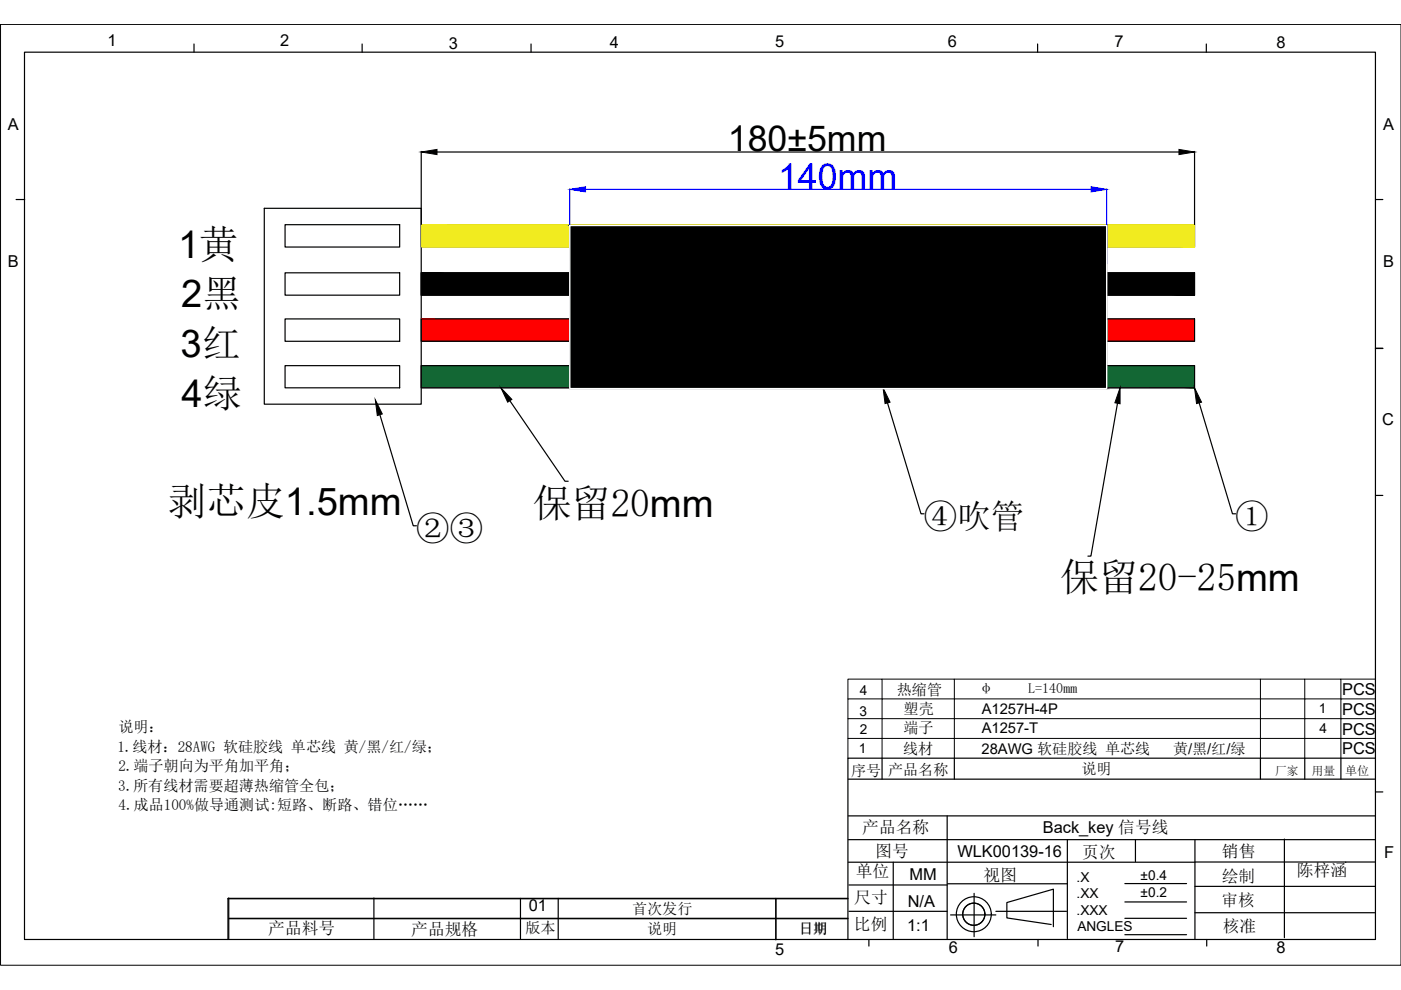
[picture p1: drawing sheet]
<svg xmlns="http://www.w3.org/2000/svg" width="297mm" height="210mm" viewBox="0 0 297 210" stroke-linecap="round" stroke-linejoin="round" font-family="sans-serif">
<!-- layer: 0 -->
<g fill="none" stroke="#000" stroke-width=".25">
<path d="M5.2 11.1h286.4v188.1h-286.4zM41.1 9.3v1.8M76.8 9.3v1.8M112.6 9.3v1.8M220 9.3v1.8M255.8 9.3v1.8M89.3 32.1v15.5M92.7 32.2h157.3M253.3 32.1v15.5M3.4 42.3h1.8M56 44.2h33.3v41.5h-33.3zM60.4 47.6h24.3v4.8h-24.3z"/>
<path d="M60.4 57.8h24.3v4.8h-24.3zM89.3 57.8h164v4.8h-164zM89.3 47.6h164v4.8h-164zM291.6 42.3h1.6M60.4 77.5h24.3v4.7h-24.3zM60.4 67.6h24.3v4.8h-24.3zM89.3 67.6h164v4.8h-164zM89.3 77.5h164v4.7h-164zM291.6 73.8h1.6M291.6 73.9h1.6M80.5 87.9l7.1 23.6h.7M108.1 85l11.7 17h.7"/>
<path d="M188.2 85.4l7.1 23.5h.6M236.9 85.5l-5.6 32.4h-.6M254.2 85.4l7.1 23.5h.7M291.6 105h1.6M179.9 178h111.7M179.9 173h111.7M179.9 165.2h111.7M187 160.8v4.4M200.8 173v26.1M202.3 160.8v4.4M226.3 178v21M240.7 178v4.7"/>
<path d="M253.4 178v21.1M267.2 160.8v4.4M272.3 177.9v20.9M276.6 160.8v4.4M284.3 160.8v4.4M291.6 160.8h-111.8v38.4M291.6 167.9h1.6M48.3 190.5h131.5M48.5 194.7h131.3M48.5 194.8h131.3M48.5 190.4v8.6M79.3 190.4v8.6"/>
<path d="M110.3 190.5v8.5M118.3 190.5v8.5M164.5 190.5v8.8M179.8 190.6h-131.5v8.6M179.9 182.8h73.5M180 187.6h20.8M180 193.2h20.8M184.2 199.2v1.4M189.4 182.8v16.3M200.9 187.4h25.4M201.5 194h9.6M206.5 189.4v9.2"/>
<path d="M211.1 193.2h15M220.1 199.2v1.4M222.9 196l-9.4-1.4v-3.2l9.8-2.9v8M238.5 187.3h13.1M238.5 191.2h13.1M238.5 194.7h13.1M238.5 198.2h13.1M253.4 182.8h38.2M253.4 187.9h38.2M253.4 193.5h38.2M255.8 199.2v1.4M285.3 182.8h.1"/>
<circle cx="206.5" cy="193.8" r="3.7"/>
<circle cx="206.5" cy="193.8" r="2.35"/>
</g>
<!-- layer: DIM -->
<path d="M.1 5.2h296.9v199.5h-296.9z" fill="none" stroke="#000" stroke-width=".21"/>
<!-- layer: 0 -->
<path d="M179.8 148.2v-4.2h7.2v4.2h-7.2v4.2M187 144h15.3v4.2h-15.3v4.2h-7.2v4.2M202.3 144h64.9v4.2h-64.9v4.2h-15.3v4.2h15.3v4.2M267.2 144h9.4v4.2h-9.4v4.2h-64.9v4.2h64.9v4.2M276.6 144h7.7v4.2h-7.7v4.2h-9.4v4.2h9.4v4.2M284.3 144h7.3M291.6 148.2h-7.3v4.2h-7.7v4.2h7.7v4.2M291.6 152.4h-7.3v4.2h7.3M179.8 160.8v-4.2h7.2v4.2" fill="none" stroke="#000" stroke-width=".21"/>
<path d="M89.3 67.6l164 4.8v-4.8zM89.3 67.6l164 4.8h-164z" fill="#f00" stroke="#f00" stroke-width=".21"/>
<path d="M89.3 77.5l164 4.7v-4.7zM89.3 77.5l164 4.7h-164z" fill="#136734" stroke="#136734" stroke-width=".21"/>
<g fill="#000" stroke="#000" stroke-width=".21">
<path d="M89.3 32.2l3.4-.5v1.1zM250 31.7l3.3 .5-3.3 .6zM79.6 84.8l1.5 3-1.1 .3zM106.2 82.2l2.3 2.5-.9 .6zM187.2 82.2l1.5 3.1-1.1 .3zM237.5 82.2v3.4l-1.1-.2zM253.3 82.2l1.4 3.1-1 .3z"/>
<path d="M120.8 47.8l113.8 34.6v-34.6zM120.8 47.8l113.8 34.6h-113.8z"/>
<path d="M89.3 57.8l164 4.8v-4.8zM89.3 57.8l164 4.8h-164z"/>
</g>
<path d="M89.3 47.6l164 4.8v-4.8zM89.3 47.6l164 4.8h-164z" fill="#f1eb1f" stroke="#f1eb1f" stroke-width=".21"/>
<path d="M120.8 40.1v15.3M124.1 40.1h107.2M234.6 40.1v15.8" fill="none" stroke="#00f" stroke-width=".25"/>
<g fill="#00f" stroke="#00f" stroke-width=".21">
<path d="M120.8 40.1l3.3-.5v1.1z"/>
<path d="M231.3 39.6l3.3 .5-3.3 .6z"/>
</g>
<path d="M120.8 47.8h113.8v34.6h-113.8z" fill="none" stroke="#fff" stroke-width=".3"/>
<g font-size="8.3">
<text x="35.5" y="109.3">剥芯皮1.5mm</text>
<text x="112.9" y="109.6">保留20mm</text>
<text x="224.7" y="125.2">保留20-25mm</text>
</g>
<g font-size="8.1">
<text x="37.7" y="54.8">1黄</text>
<text x="38.4" y="65.1">2黑</text>
<text x="38.3" y="75.6">3红</text>
<text x="38.5" y="86.2">4绿</text>
</g>
<text font-size="7.6" x="154.3" y="32.1">180±5mm</text>
<text font-size="7.6" fill="#00f" x="165" y="40">140mm</text>
<g font-size="7.1">
<text x="195.9" y="111.9">④吹管</text>
<text x="261.9" y="111.9">①</text>
<text x="88.3" y="114.4">②③</text>
</g>
<g font-size="3.6">
<text x="182.8" y="176.5">产品名称</text>
<text x="181.4" y="186">单位</text>
<text x="185.6" y="181.8">图号</text>
<text x="229.4" y="182">页次</text>
<text x="259.1" y="181.6">销售</text>
<text x="275" y="185.7">陈梓涵</text>
<text x="181.1" y="191.5">尺寸</text>
<text x="208.5" y="186.9">视图</text>
<text x="259" y="186.9">绘制</text>
<text x="181" y="197.1">比例</text>
<text x="259" y="192.2">审核</text>
<text x="259.2" y="197.6">核准</text>
<text x="56.9" y="198.1">产品料号</text>
<text x="87.2" y="198.3">产品规格</text>
</g>
<g font-size="3.5">
<text x="22.8" y="9.7">1</text>
<text x="59.4" y="9.8">2</text>
<text x="95.2" y="10.3">3</text>
<text x="129.3" y="10.1">4</text>
<text x="164.4" y="10">5</text>
<text x="201" y="10">6</text>
<text x="236.3" y="10">7</text>
<text x="270.6" y="10.2">8</text>
<text x="1.7" y="27.6">A</text>
<text x="293.3" y="27.6">A</text>
<text x="1.6" y="56.7">B</text>
<text x="293.2" y="56.7">B</text>
<text x="293" y="90.1">C</text>
<text x="284.6" y="147.3">PCS</text>
<text x="284.6" y="151.7">PCS</text>
<text x="284.6" y="155.8">PCS</text>
<text x="284.6" y="159.8">PCS</text>
<text x="221.1" y="176.6">Back_key 信号线</text>
<text x="203" y="181.8">WLK00139-16</text>
<text x="293.4" y="182">F</text>
<text x="192.8" y="186.6">MM</text>
<text x="112.1" y="193.2">01</text>
<text x="192.3" y="197.3">1:1</text>
<text x="192.5" y="192.3">N/A</text>
<text x="164.4" y="202.4">5</text>
<text x="201.2" y="202">6</text>
<text x="236.5" y="201.8">7</text>
<text x="270.6" y="202.1">8</text>
</g>
<g font-size="3.2">
<text x="190.1" y="147.5">热缩管</text>
<text x="25.1" y="155.3">说明：</text>
<text x="191.5" y="155.4">端子</text>
<text x="191.6" y="151.4">塑壳</text>
<text x="24.9" y="159.4">1.线材：28AWG 软硅胶线 单芯线 黄/黑/红/绿；</text>
<text x="191.5" y="159.9">线材</text>
<text x="248.7" y="159.9">黄/黑/红/绿</text>
<text x="25" y="167.6">3.所有线材需要超薄热缩管全包；</text>
<text x="25.1" y="163.5">2.端子朝向为平角加平角；</text>
<text x="180.5" y="164.6">序号</text>
<text x="188.3" y="164.3">产品名称</text>
<text x="229.3" y="164.1">说明</text>
<text x="25.1" y="171.7">4.成品100%做导通测试:短路、断路、错位……</text>
<text x="111.4" y="197.8">版本</text>
<text x="134" y="193.7">首次发行</text>
<text x="137.2" y="198">说明</text>
</g>
<g font-size="3.1">
<text x="208.1" y="155.4">A1257-T</text>
<text x="208.1" y="151.4">A1257H-4P</text>
<text x="208.1" y="159.9">28AWG 软硅胶线 单芯线</text>
</g>
<g font-size="3">
<text x="207.6" y="147">φ</text>
<text x="218" y="147">L=140mm</text>
<text x="169.4" y="198">日期</text>
</g>
<g font-size="2.9">
<text x="182.3" y="147.5">4</text>
<text x="182.2" y="151.9">3</text>
<text x="182.3" y="155.5">2</text>
<text x="279.6" y="151.3">1</text>
<text x="279.8" y="155.3">4</text>
<text x="182.1" y="159.6">1</text>
<text x="228.2" y="187">.X</text>
<text x="228.2" y="190.4">.XX</text>
<text x="241.8" y="186.7">±0.4</text>
<text x="241.8" y="190.2">±0.2</text>
<text x="228.2" y="193.9">.XXX</text>
<text x="228.4" y="197.4">ANGLES</text>
</g>
<text font-size="2.6" x="285.2" y="164.3">单位</text>
<g font-size="2.5">
<text x="270.3" y="164.2">厂家</text>
<text x="278.1" y="164.3">用量</text>
</g>
</svg>
